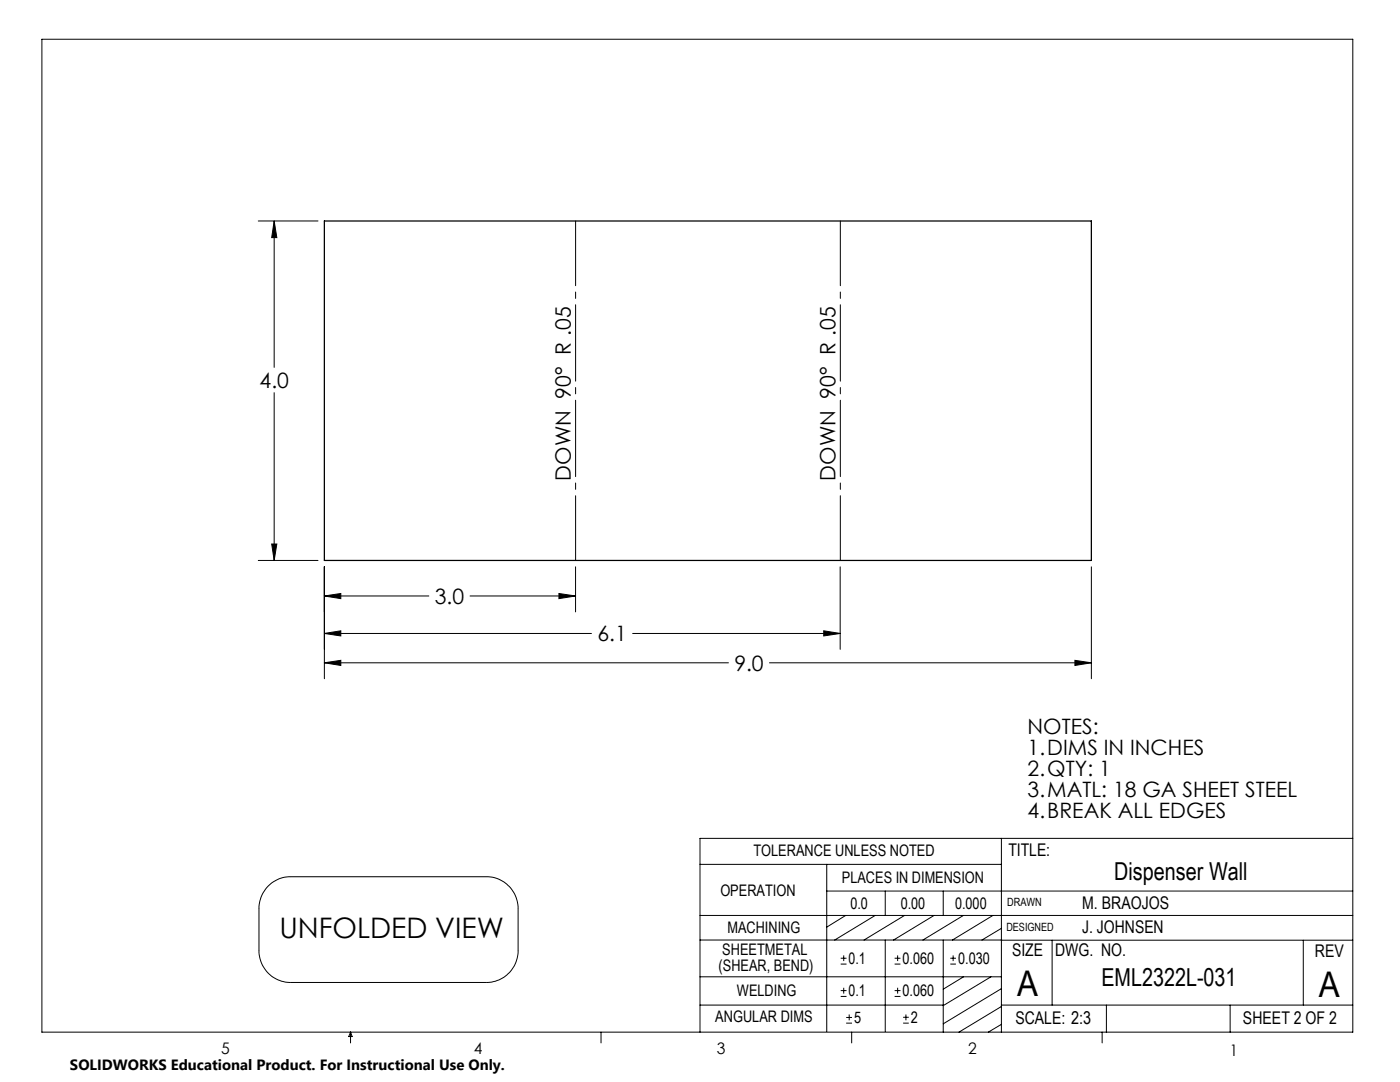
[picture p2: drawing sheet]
<svg xmlns="http://www.w3.org/2000/svg" width="279mm" height="216mm" viewBox="0 0 279 216" stroke-linecap="round" stroke-linejoin="round" font-family="sans-serif">
<g fill="none" stroke="#000" stroke-width=".2">
<path d="M8.4 7.8h261.6v198.2h-261.6zM51.5 44.1h12M54.7 44.1l.5 3.3h-1zM54.7 44.1v29.2M54.7 78.4v33.4M51.5 111.8h12M54.2 108.5h1l-.5 3.3zM64.7 118.9l3.3-.5v1.1zM64.7 113.1v22.3M64.7 118.9h20.9M93.8 118.9h21.1M111.5 118.4l3.4 .5-3.4 .6z"/>
<path d="M114.9 113.1v9M167.7 113.1v16.5M217.8 113.1v22.3M64.7 132.3l3.3-.5v1zM64.7 126.4l3.3-.5v1zM64.7 132.3h80.7M64.7 126.4h53.3M126.3 126.4h41.4M153.6 132.3h64.2M164.4 125.9l3.3 .5-3.3 .5zM214.5 131.8l3.3 .5-3.3 .5zM53.7 176.7a6.2 6.2 0 0 1 4.3-1.8h39a6.4 6.4 0 0 1 6.4 6.4v8.4a6.3 6.3 0 0 1-6.4 6.3h-39a6.3 6.3 0 0 1-6.3-6.3v-8.4a6.4 6.4 0 0 1 2-4.6z"/>
<path d="M139.7 172.5h60.1M165 177.8h105M165 172.5v33.3M176.7 177.8v4.9M188.2 177.8v4.9M199.8 167.3v38.7M270 167.3h-130.3v38.7M139.7 182.7h130.3M139.7 187.6h60.2M139.7 194.9h60.1M167.8 198.8h1.1M167.8 197.7h1.1"/>
<path d="M167.8 192.4h1.1M167.8 191.2h1.1M168.4 190.6v1.2M168.4 197.1v1.2M168.8 182.7l-3.8 2.3M174.7 182.7l-8.1 4.9M176.7 187.6v18.2M178.5 198.8h1.2M178.5 197.7h1.2M178.5 192.4h1.2M178.5 191.2h1.2M179.1 190.6v1.2"/>
<path d="M179.1 197.1v1.2M180.5 182.7l-8.1 4.9M186.4 182.7l-8.1 4.9M188.2 187.6v18.4M189.7 192.4h1.1M189.7 191.2h1.1M190.2 190.6v1.2M192.3 182.7l-8.1 4.9M192.3 194.9l-4.1 2.5M197.8 194.9l-9.6 5.8M198.2 182.7l-8.1 4.9M199.8 187.6h70.2"/>
<path d="M199.8 197.3l-11.6 7M199.8 185.2l-3.8 2.4M210 187.6v13M260.1 187.6v13M70 206v2.1M70 206l.3 .8h-.7zM119.9 206v2.1M139.7 200.6h48.5M168.9 204.2h1.1M168.9 203h1.1M169.5 202.4v1.2M170 206v2.1"/>
<path d="M180.2 204.2h1.2M180.2 203h1.2M180.8 202.4v1.2M199.8 200.6h70.2M199.8 200.8l-8.4 5.2M199.8 204.4l-2.6 1.6M220 206v2.1M220.8 200.6v5.4M245.5 200.6v5.4"/>
</g>
<path d="M114.9 44.1v67.7M167.7 111.8v-67.7" fill="none" stroke="#000" stroke-width=".2" stroke-dasharray="15.2 1.3 1.3 1.3" stroke-dashoffset="2.3"/>
<path d="M64.7 132.3l3.3-.5v1zM214.5 131.8l3.3 .5-3.3 .5zM54.2 108.5h1l-.5 3.3zM54.7 44.1l.5 3.3h-1zM64.7 118.9l3.3-.5v1.1zM111.5 118.4l3.4 .5-3.4 .6zM64.7 126.4l3.3-.5v1zM164.4 125.9l3.3 .5-3.3 .5z" fill="#000"/>
<path d="M64.7 44.1h153.1v67.7h-153.1z" fill="none" stroke="#000" stroke-width=".25"/>
<g font-size="7.1">
<text x="203" y="198.7">A</text>
<text x="263.2" y="198.9">A</text>
</g>
<text font-size="5.6" x="55.8" y="187.1">UNFOLDED VIEW</text>
<g font-size="4.9">
<text x="222.4" y="175.7">Dispenser Wall</text>
<text x="219.8" y="196.7">EML2322L-031</text>
</g>
<g font-size="4.2">
<text x="51.8" y="77.4">4.0</text>
<text x="113.9" y="95.9" transform="rotate(-90 113.9 95.9)">DOWN 90° R .05</text>
<text x="166.8" y="95.9" transform="rotate(-90 166.8 95.9)">DOWN 90° R .05</text>
<text x="86.8" y="120.5">3.0</text>
<text x="119.2" y="128">6.1</text>
<text x="146.6" y="133.8">9.0</text>
<text x="205.1" y="146.5">NOTES:</text>
<text x="205.1" y="150.6">1.DIMS IN INCHES</text>
<text x="205.1" y="154.8">2.QTY: 1</text>
<text x="205.1" y="159">3.MATL: 18 GA SHEET STEEL</text>
<text x="205.1" y="163.2">4.BREAK ALL EDGES</text>
</g>
<g font-size="3.5">
<text x="201.2" y="170.7">TITLE:</text>
<text x="216" y="181.4">M. BRAOJOS</text>
<text x="202" y="190.8">SIZE</text>
<text x="210.6" y="190.8">DWG. NO.</text>
<text x="216" y="186.2">J. JOHNSEN</text>
<text x="262.4" y="190.9">REV</text>
<text x="202.7" y="204.4">SCALE: 2:3</text>
<text x="248.1" y="204.4">SHEET 2 OF 2</text>
</g>
<g font-size="3.2">
<text x="150.4" y="170.8">TOLERANCE UNLESS NOTED</text>
<text x="143.8" y="178.9">OPERATION</text>
<text x="168" y="176.2">PLACES IN DIMENSION</text>
<text x="169.7" y="181.4">0.0</text>
<text x="179.8" y="181.4">0.00</text>
<text x="190.6" y="181.4">0.000</text>
<text x="144.1" y="190.5">SHEETMETAL</text>
<text x="145.2" y="186.2">MACHINING</text>
<text x="143.4" y="193.7">(SHEAR, BEND)</text>
<text x="169.4" y="192.3">0.1</text>
<text x="180.1" y="192.3">0.060</text>
<text x="191.2" y="192.3">0.030</text>
<text x="147.1" y="198.7">WELDING</text>
<text x="169.4" y="198.7">0.1</text>
<text x="180.1" y="198.7">0.060</text>
<text x="142.8" y="204">ANGULAR DIMS</text>
<text x="170.5" y="204.1">5</text>
<text x="181.8" y="204.1">2</text>
<text x="44.2" y="210.4">5</text>
<text x="94.6" y="210.3">4</text>
<text x="143.1" y="210.4">3</text>
<text x="193.2" y="210.3">2</text>
<text x="245.4" y="210.6">1</text>
</g>
<text font-size="3" x="14" y="213.5">SOLIDWORKS Educational Product. For Instructional Use Only.</text>
<g font-size="2.3">
<text x="200.8" y="185.7">DESIGNED</text>
<text x="201" y="180.9">DRAWN</text>
</g>
</svg>
